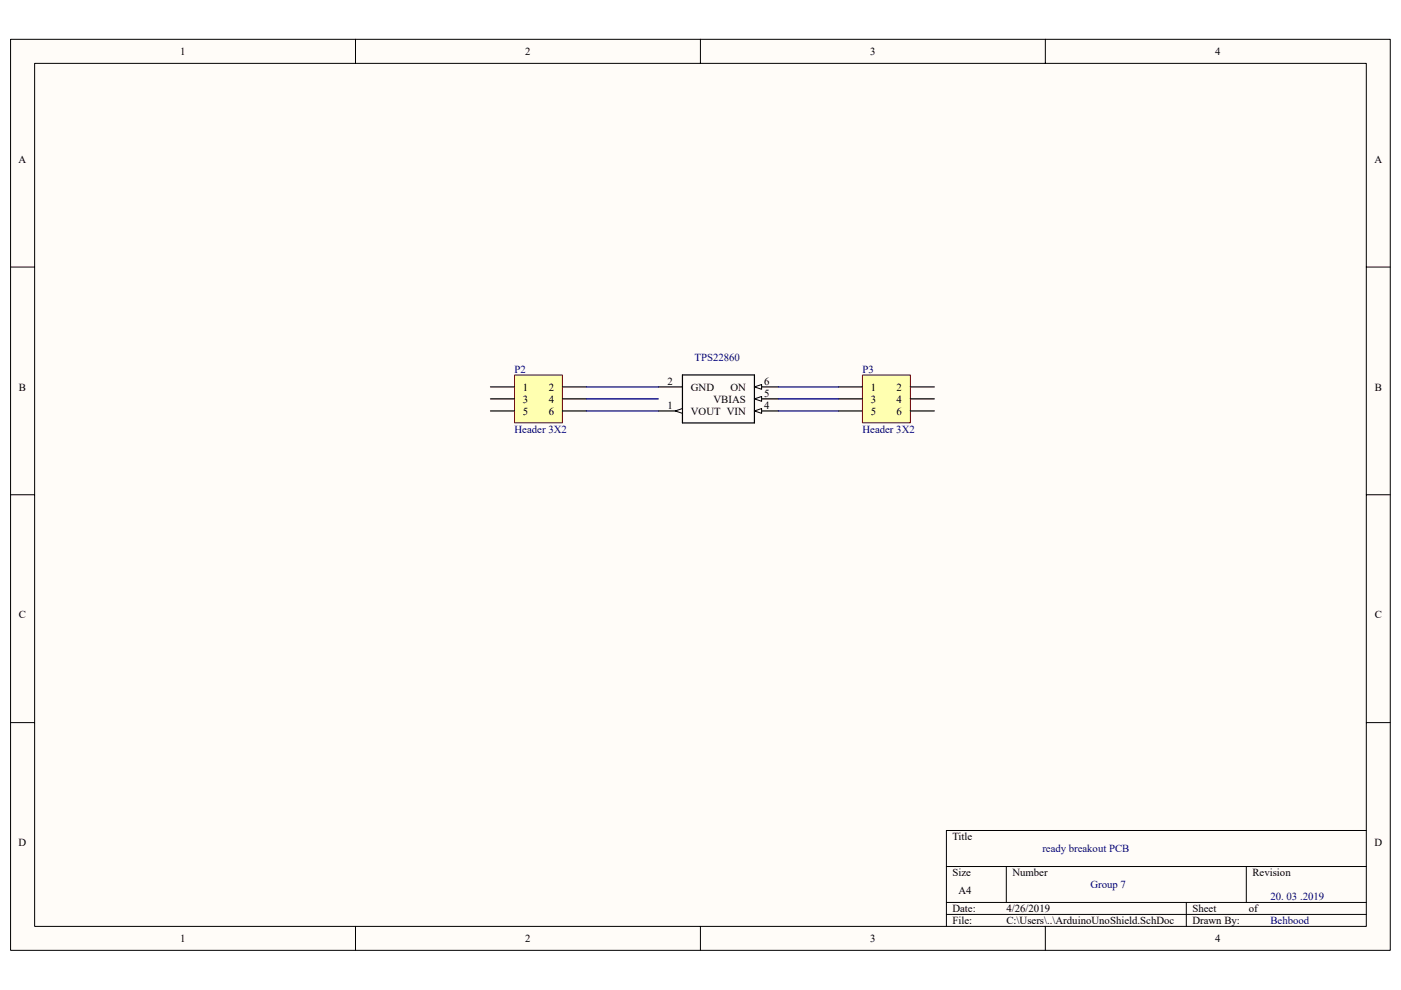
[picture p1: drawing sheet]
<svg xmlns="http://www.w3.org/2000/svg" width="297mm" height="210mm" viewBox="0 0 297 210" stroke-linecap="round" stroke-linejoin="round" font-family="sans-serif">
<path d="M2.3 8.4h292.5v193.2h-292.5z" fill="#fffcf8"/>
<path d="M2.2 8.3h292.6v193.3h-292.6z" fill="none" stroke="#000" stroke-width=".21"/>
<path d="M7.4 13.5h282.3v183h-282.3z" fill="#fffcf8"/>
<g fill="none" stroke="#000" stroke-width=".21">
<path d="M7.3 13.4h282.4v183.1h-282.4zM75.4 8.3v5.1M148.5 8.3v5.1M221.6 8.3v5.1M2.2 56.6h5.1M289.7 56.6h5.1M2.2 104.9h5.1M289.7 104.9h5.1M2.2 153.3h5.1M289.7 153.3h5.1M289.7 176.1h-89v20.4M75.4 196.5v5.1"/>
<path d="M148.5 196.5v5.1M200.7 183.8h89M200.7 191.4h89M200.7 194h89M213.4 183.8v7.6M221.6 196.5v5.1M251.5 191.4v5.1M264.2 183.8v7.6"/>
</g>
<path d="M182.9 79.6h10.1v10.1h-10.1z" fill="#ffffb0"/>
<path d="M182.9 79.5h10.1v10.2h-10.1z" fill="none" stroke="#800000" stroke-width=".21"/>
<path d="M177.8 82.1h5M177.8 84.6h5M177.8 87.2h5M193 82.1h5.1M193 84.6h5.1M193 87.2h5.1" fill="none" stroke="#000" stroke-width=".25"/>
<path d="M109.1 79.6h10.1v10.1h-10.1z" fill="#ffffb0"/>
<path d="M109.1 79.5h10.1v10.2h-10.1z" fill="none" stroke="#800000" stroke-width=".21"/>
<path d="M144.7 79.5h15.3v10.2h-15.3zM104 82.1h5.1M104 84.6h5.1M104 87.2h5.1M119.2 82.1h5.1M119.2 84.6h5.1M119.2 87.2h5.1M139.6 82.1h5.1M139.6 87.2h5.1" fill="none" stroke="#000" stroke-width=".25"/>
<path d="M143.1 87.2l1.6-.5v1z" fill="#fffcf8"/>
<path d="M143.1 87.2l1.6-.5v1z" fill="none" stroke="#000" stroke-width=".21"/>
<path d="M160 82.1h5" fill="none" stroke="#000" stroke-width=".25"/>
<path d="M160 82.1l1.5-.5v1z" fill="#fffcf8"/>
<path d="M160 82.1l1.5-.5v1z" fill="none" stroke="#000" stroke-width=".21"/>
<path d="M160 84.6h5" fill="none" stroke="#000" stroke-width=".25"/>
<path d="M160 84.6l1.5-.5v1z" fill="#fffcf8"/>
<path d="M160 84.6l1.5-.5v1z" fill="none" stroke="#000" stroke-width=".21"/>
<path d="M160 87.2h5" fill="none" stroke="#000" stroke-width=".25"/>
<path d="M160 87.2l1.5-.5v1z" fill="#fffcf8"/>
<path d="M160 87.2l1.5-.5v1z" fill="none" stroke="#000" stroke-width=".21"/>
<path d="M124.3 82.1h15.3M124.3 84.6h15.3M124.3 87.2h15.3M165 84.6h12.8M165 82.1h12.8M165 87.2h12.8" fill="none" stroke="#000080" stroke-width=".25"/>
<g font-size="2.3">
<text x="38.2" y="11.7">1</text>
<text x="111.4" y="11.7">2</text>
<text x="184.5" y="11.7">3</text>
<text x="257.6" y="11.7">4</text>
<text x="4" y="34.5">A</text>
<text x="291.4" y="34.5">A</text>
<text x="4" y="82.8">B</text>
<text x="110.9" y="82.8">1</text>
<text x="116.3" y="82.8">2</text>
<text x="141.5" y="81.6">2</text>
<text x="146.5" y="82.8">GND</text>
<text x="154.9" y="82.8">ON</text>
<text x="162" y="81.6">6</text>
<text x="184.6" y="82.8">1</text>
<text x="190.1" y="82.8">2</text>
<text x="291.5" y="82.8">B</text>
<text x="110.9" y="85.4">3</text>
<text x="110.9" y="87.9">5</text>
<text x="116.3" y="85.4">4</text>
<text x="116.3" y="87.9">6</text>
<text x="141.5" y="86.7">1</text>
<text x="146.5" y="87.9">VOUT VIN</text>
<text x="151.3" y="85.4">VBIAS</text>
<text x="162" y="84.1">5</text>
<text x="162" y="86.7">4</text>
<text x="184.6" y="85.4">3</text>
<text x="184.6" y="87.9">5</text>
<text x="190.1" y="85.4">4</text>
<text x="190.1" y="87.9">6</text>
<text x="4" y="131.2">C</text>
<text x="291.5" y="131.2">C</text>
<text x="4" y="179.5">D</text>
<text x="201.9" y="178.2">Title</text>
<text x="291.4" y="179.5">D</text>
<text x="201.9" y="185.8">Size</text>
<text x="214.6" y="185.8">Number</text>
<text x="265.5" y="185.8">Revision</text>
<text x="203.2" y="189.7">A4</text>
<text x="201.9" y="193.5">Date:</text>
<text x="201.9" y="196">File:</text>
<text x="213.4" y="193.5">4/26/2019</text>
<text x="213.4" y="196">C:\Users\..\ArduinoUnoShield.SchDoc</text>
<text x="252.8" y="196">Drawn By:</text>
<text x="252.8" y="193.5">Sheet</text>
<text x="264.7" y="193.5">of</text>
<text x="38.2" y="199.8">1</text>
<text x="111.4" y="199.8">2</text>
<text x="184.5" y="199.8">3</text>
<text x="257.6" y="199.8">4</text>
</g>
<g font-size="2.3" fill="#000080">
<text x="147.2" y="76.5">TPS22860</text>
<text x="109.1" y="79">P2</text>
<text x="182.9" y="79">P3</text>
<text x="109.1" y="91.8">Header 3X2</text>
<text x="182.9" y="91.8">Header 3X2</text>
<text x="221" y="180.7">ready breakout PCB</text>
<text x="231.2" y="188.4">Group 7</text>
<text x="269.3" y="190.9">20. 03 .2019</text>
<text x="269.3" y="196">Behbood</text>
</g>
</svg>
